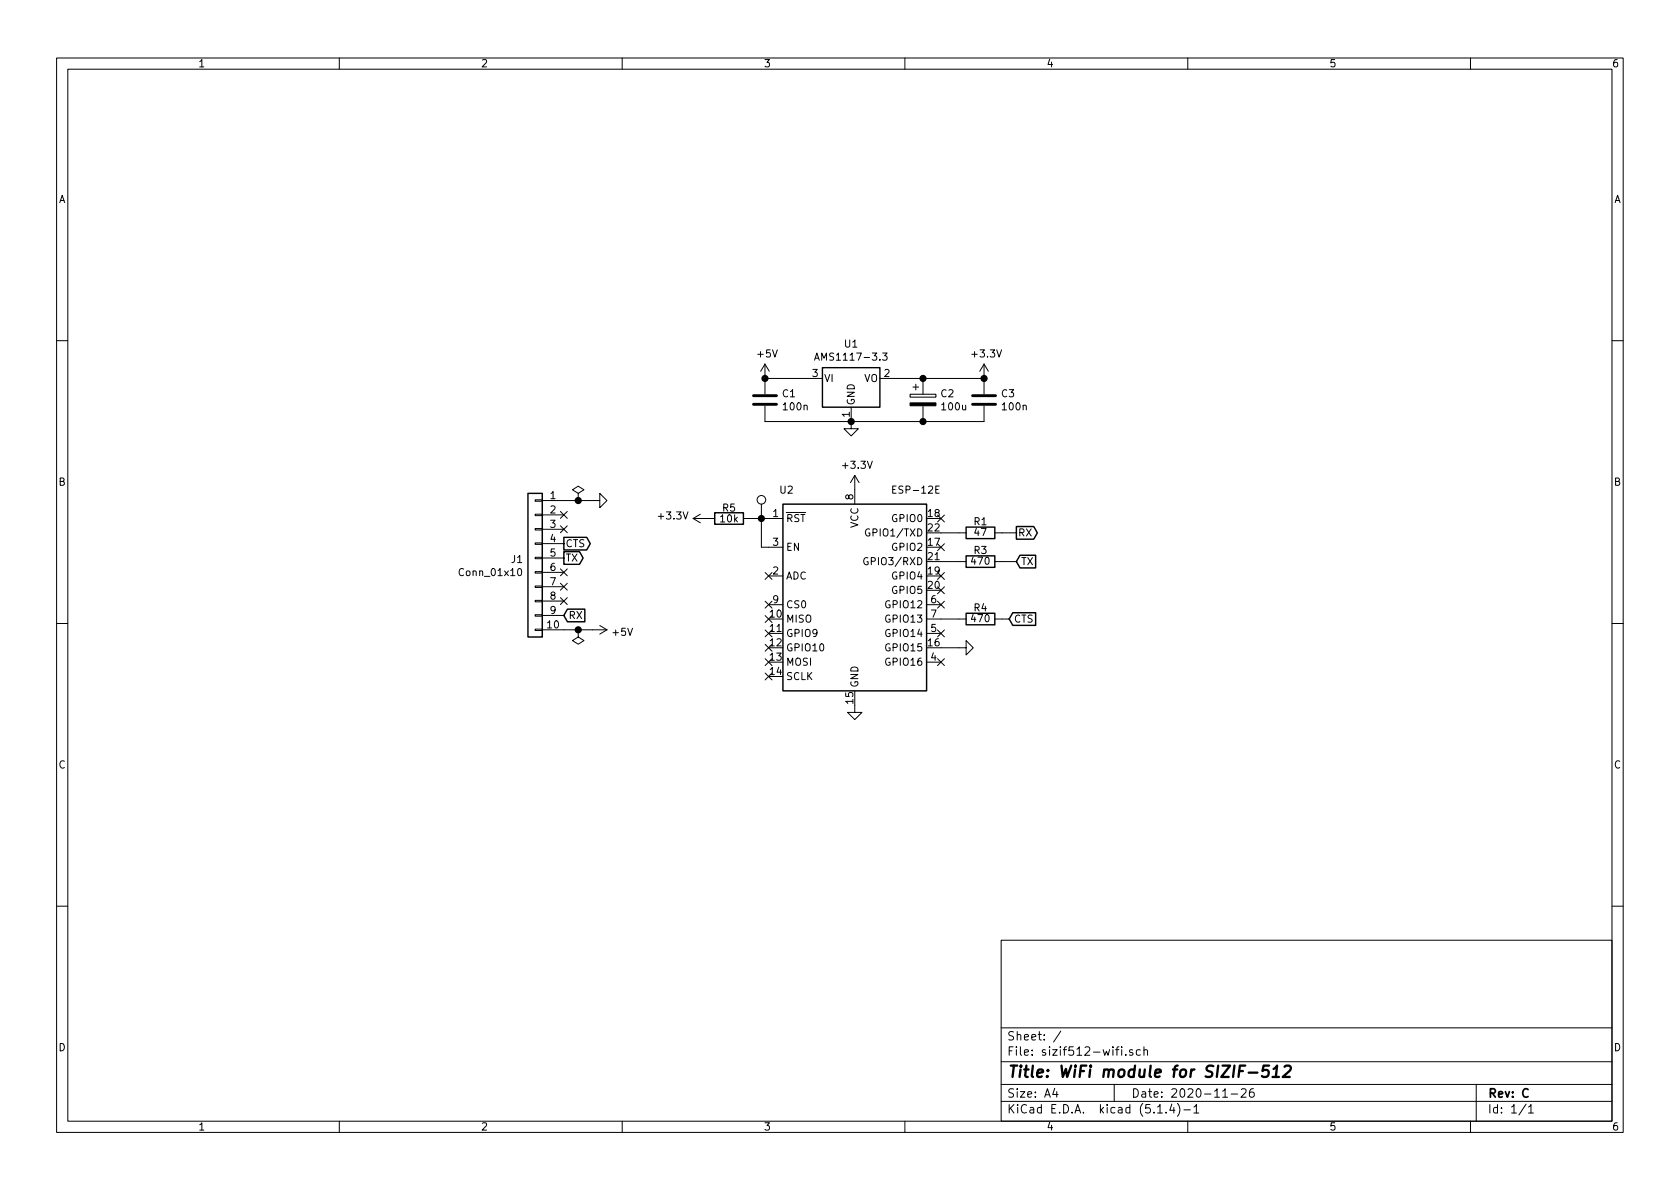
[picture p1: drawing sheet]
EESchema Schematic File Version 4
LIBS:sizif512-wifi-cache
EELAYER 30 0
EELAYER END
$Descr A4 11693 8268
encoding utf-8
Sheet 1 1
Title "WiFi module for SIZIF-512"
Date "2020-11-26"
Rev "C"
Comp ""
Comment1 ""
Comment2 ""
Comment3 ""
Comment4 ""
$EndDescr
$Comp
L power:GND #PWR0101
U 1 1
P 4125 3475
F 0 "#PWR0101" H 4125 3225 50  0001 C CNN
F 1 "GND" V 4130 3347 50  0001 R CNN
F 2 "" H 4125 3475 50  0001 C CNN
F 3 "" H 4125 3475 50  0001 C CNN
	1    4125 3475
	0    -1   1    0   
$EndComp
$Comp
L power:+3.3V #PWR0104
U 1 1
P 5950 3400
F 0 "#PWR0104" H 5950 3250 50  0001 C CNN
F 1 "+3.3V" H 5965 3573 50  0000 C CNN
F 2 "" H 5950 3400 50  0001 C CNN
F 3 "" H 5950 3400 50  0001 C CNN
	1    5950 3400
	1    0    0    -1  
$EndComp
NoConn ~ 3925 3575
NoConn ~ 3925 3675
NoConn ~ 3925 3975
NoConn ~ 3925 4075
Text GLabel 3925 3875 2    50   Output ~ 0
TX
Text GLabel 3925 3775 2    50   Output ~ 0
CTS
Text GLabel 3925 4275 2    50   Input ~ 0
RX
NoConn ~ 3925 4175
Text GLabel 7025 4300 2    50   Input ~ 0
CTS
$Comp
L Device:R R4
U 1 1
P 6825 4300
F 0 "R4" V 6900 4300 50  0000 C CNN
F 1 "470" V 6825 4300 50  0000 C CNN
F 2 "Capacitor_SMD:C_0805_2012Metric_Pad1.15x1.40mm_HandSolder" V 6755 4300 50  0001 C CNN
F 3 "~" H 6825 4300 50  0001 C CNN
	1    6825 4300
	0    -1   -1   0   
$EndComp
$Comp
L Device:R R3
U 1 1
P 6825 3900
F 0 "R3" V 6900 3900 50  0000 C CNN
F 1 "470" V 6825 3900 50  0000 C CNN
F 2 "Capacitor_SMD:C_0805_2012Metric_Pad1.15x1.40mm_HandSolder" V 6755 3900 50  0001 C CNN
F 3 "~" H 6825 3900 50  0001 C CNN
	1    6825 3900
	0    -1   -1   0   
$EndComp
$Comp
L Device:R R1
U 1 1
P 6825 3700
F 0 "R1" V 6900 3700 50  0000 C CNN
F 1 "47" V 6825 3700 50  0000 C CNN
F 2 "Capacitor_SMD:C_0805_2012Metric_Pad1.15x1.40mm_HandSolder" V 6755 3700 50  0001 C CNN
F 3 "~" H 6825 3700 50  0001 C CNN
	1    6825 3700
	0    -1   -1   0   
$EndComp
Wire Wire Line
	7075 3700 6975 3700
Wire Wire Line
	6675 3900 6550 3900
Text GLabel 7075 3900 2    50   Input ~ 0
TX
Text GLabel 7075 3700 2    50   Output ~ 0
RX
Wire Wire Line
	6975 3900 7075 3900
$Comp
L power:+5V #PWR0106
U 1 1
P 4125 4375
F 0 "#PWR0106" H 4125 4225 50  0001 C CNN
F 1 "+5V" V 4140 4503 50  0000 L CNN
F 2 "" H 4125 4375 50  0001 C CNN
F 3 "" H 4125 4375 50  0001 C CNN
	1    4125 4375
	0    1    1    0   
$EndComp
$Comp
L RF_Module:ESP-12E U2
U 1 1
P 5950 4200
F 0 "U2" H 5475 5000 50  0000 C CNN
F 1 "ESP-12E" H 6375 5000 50  0000 C CNN
F 2 "RF_Module:ESP-12E" H 5950 4200 50  0001 C CNN
F 3 "http://wiki.ai-thinker.com/_media/esp8266/esp8266_series_modules_user_manual_v1.1.pdf" H 5600 4300 50  0001 C CNN
	1    5950 4200
	1    0    0    -1  
$EndComp
$Comp
L power:GND #PWR0108
U 1 1
P 6675 4500
F 0 "#PWR0108" H 6675 4250 50  0001 C CNN
F 1 "GND" V 6680 4372 50  0001 R CNN
F 2 "" H 6675 4500 50  0001 C CNN
F 3 "" H 6675 4500 50  0001 C CNN
	1    6675 4500
	0    -1   -1   0   
$EndComp
$Comp
L power:GND #PWR0109
U 1 1
P 5950 4900
F 0 "#PWR0109" H 5950 4650 50  0001 C CNN
F 1 "GND" V 5955 4772 50  0001 R CNN
F 2 "" H 5950 4900 50  0001 C CNN
F 3 "" H 5950 4900 50  0001 C CNN
	1    5950 4900
	1    0    0    -1  
$EndComp
NoConn ~ 6550 4600
NoConn ~ 6550 4400
NoConn ~ 6550 4200
NoConn ~ 6550 4100
NoConn ~ 6550 4000
NoConn ~ 6550 3800
NoConn ~ 6550 3600
NoConn ~ 5350 4700
NoConn ~ 5350 4600
NoConn ~ 5350 4500
NoConn ~ 5350 4400
NoConn ~ 5350 4300
NoConn ~ 5350 4200
NoConn ~ 5350 4000
Wire Wire Line
	7025 4300 6975 4300
Wire Wire Line
	6675 4300 6550 4300
Wire Wire Line
	6675 4500 6550 4500
Wire Wire Line
	5925 2925 5325 2925
$Comp
L Device:C C1
U 1 1
P 5325 2775
F 0 "C1" H 5440 2821 50  0000 L CNN
F 1 "100n" H 5440 2730 50  0000 L CNN
F 2 "Capacitor_SMD:C_0805_2012Metric_Pad1.15x1.40mm_HandSolder" H 5363 2625 50  0001 C CNN
F 3 "~" H 5325 2775 50  0001 C CNN
	1    5325 2775
	1    0    0    -1  
$EndComp
Wire Wire Line
	5325 2625 5625 2625
Connection ~ 5325 2625
$Comp
L power:+5V #PWR0105
U 1 1
P 5325 2625
F 0 "#PWR0105" H 5325 2475 50  0001 C CNN
F 1 "+5V" H 5340 2798 50  0000 C CNN
F 2 "" H 5325 2625 50  0001 C CNN
F 3 "" H 5325 2625 50  0001 C CNN
	1    5325 2625
	1    0    0    -1  
$EndComp
Connection ~ 6425 2925
Wire Wire Line
	6850 2925 6425 2925
Connection ~ 6850 2625
Wire Wire Line
	6425 2625 6850 2625
Connection ~ 6425 2625
Wire Wire Line
	6225 2625 6425 2625
Connection ~ 5925 2925
Wire Wire Line
	6425 2925 5925 2925
$Comp
L Device:CP C2
U 1 1
P 6425 2775
F 0 "C2" H 6543 2821 50  0000 L CNN
F 1 "100u" H 6543 2730 50  0000 L CNN
F 2 "Capacitor_Tantalum_SMD:CP_EIA-6032-15_Kemet-U_Pad2.25x2.35mm_HandSolder" H 6463 2625 50  0001 C CNN
F 3 "~" H 6425 2775 50  0001 C CNN
	1    6425 2775
	1    0    0    -1  
$EndComp
$Comp
L Device:C C3
U 1 1
P 6850 2775
F 0 "C3" H 6965 2821 50  0000 L CNN
F 1 "100n" H 6965 2730 50  0000 L CNN
F 2 "Capacitor_SMD:C_0805_2012Metric_Pad1.15x1.40mm_HandSolder" H 6888 2625 50  0001 C CNN
F 3 "~" H 6850 2775 50  0001 C CNN
	1    6850 2775
	1    0    0    -1  
$EndComp
$Comp
L power:+3.3V #PWR0103
U 1 1
P 6850 2625
F 0 "#PWR0103" H 6850 2475 50  0001 C CNN
F 1 "+3.3V" H 6865 2798 50  0000 C CNN
F 2 "" H 6850 2625 50  0001 C CNN
F 3 "" H 6850 2625 50  0001 C CNN
	1    6850 2625
	1    0    0    -1  
$EndComp
$Comp
L power:GND #PWR0102
U 1 1
P 5925 2925
F 0 "#PWR0102" H 5925 2675 50  0001 C CNN
F 1 "GND" V 5930 2797 50  0001 R CNN
F 2 "" H 5925 2925 50  0001 C CNN
F 3 "" H 5925 2925 50  0001 C CNN
	1    5925 2925
	1    0    0    -1  
$EndComp
$Comp
L Regulator_Linear:AMS1117-3.3 U1
U 1 1
P 5925 2625
F 0 "U1" H 5925 2867 50  0000 C CNN
F 1 "AMS1117-3.3" H 5925 2776 50  0000 C CNN
F 2 "Package_TO_SOT_SMD:SOT-223-3_TabPin2" H 5925 2825 50  0001 C CNN
F 3 "http://www.diodes.com/datasheets/AP1117.pdf" H 6025 2375 50  0001 C CNN
	1    5925 2625
	1    0    0    -1  
$EndComp
$Comp
L power:+3.3V #PWR0110
U 1 1
P 4925 3600
F 0 "#PWR0110" H 4925 3450 50  0001 C CNN
F 1 "+3.3V" V 4940 3728 50  0000 L CNN
F 2 "" H 4925 3600 50  0001 C CNN
F 3 "" H 4925 3600 50  0001 C CNN
	1    4925 3600
	0    -1   -1   0   
$EndComp
$Comp
L Device:R R5
U 1 1
P 5075 3600
F 0 "R5" V 5000 3600 50  0000 C CNN
F 1 "10k" V 5075 3600 50  0000 C CNN
F 2 "Capacitor_SMD:C_0805_2012Metric_Pad1.15x1.40mm_HandSolder" V 5005 3600 50  0001 C CNN
F 3 "~" H 5075 3600 50  0001 C CNN
	1    5075 3600
	0    1    1    0   
$EndComp
Wire Wire Line
	5300 3600 5350 3600
Wire Wire Line
	5225 3600 5300 3600
Connection ~ 5300 3600
$Comp
L Connector:TestPoint TP1
U 1 1
P 5300 3600
F 0 "TP1" H 5358 3718 50  0001 L CNN
F 1 "TestPoint" H 5358 3627 50  0001 L CNN
F 2 "Connector_Pin:Pin_D0.9mm_L10.0mm_W2.4mm_FlatFork" H 5500 3600 50  0001 C CNN
F 3 "~" H 5500 3600 50  0001 C CNN
	1    5300 3600
	1    0    0    -1  
$EndComp
$Comp
L Connector_Generic:Conn_01x10 J1
U 1 1
P 3725 3875
F 0 "J1" H 3805 3867 50  0000 L CNN
F 1 "Conn_01x10" H 3805 3776 50  0000 L CNN
F 2 "Connector_PinSocket_2.54mm:PinSocket_1x10_P2.54mm_Vertical" H 3725 3875 50  0001 C CNN
F 3 "~" H 3725 3875 50  0001 C CNN
	1    3725 3875
	-1   0    0    -1  
$EndComp
Wire Wire Line
	5300 3800 5300 3600
Wire Wire Line
	5300 3800 5350 3800
$Comp
L power:PWR_FLAG #FLG0101
U 1 1
P 4025 3475
F 0 "#FLG0101" H 4025 3550 50  0001 C CNN
F 1 "PWR_FLAG" H 4025 3648 50  0001 C CNN
F 2 "" H 4025 3475 50  0001 C CNN
F 3 "~" H 4025 3475 50  0001 C CNN
	1    4025 3475
	1    0    0    -1  
$EndComp
Wire Wire Line
	4125 3475 4025 3475
Connection ~ 4025 3475
Wire Wire Line
	4025 3475 3925 3475
$Comp
L power:PWR_FLAG #FLG0102
U 1 1
P 4025 4375
F 0 "#FLG0102" H 4025 4450 50  0001 C CNN
F 1 "PWR_FLAG" H 4025 4548 50  0001 C CNN
F 2 "" H 4025 4375 50  0001 C CNN
F 3 "~" H 4025 4375 50  0001 C CNN
	1    4025 4375
	-1   0    0    1   
$EndComp
Wire Wire Line
	3925 4375 4025 4375
Connection ~ 4025 4375
Wire Wire Line
	4025 4375 4125 4375
Wire Wire Line
	6675 3700 6550 3700
$EndSCHEMATC
